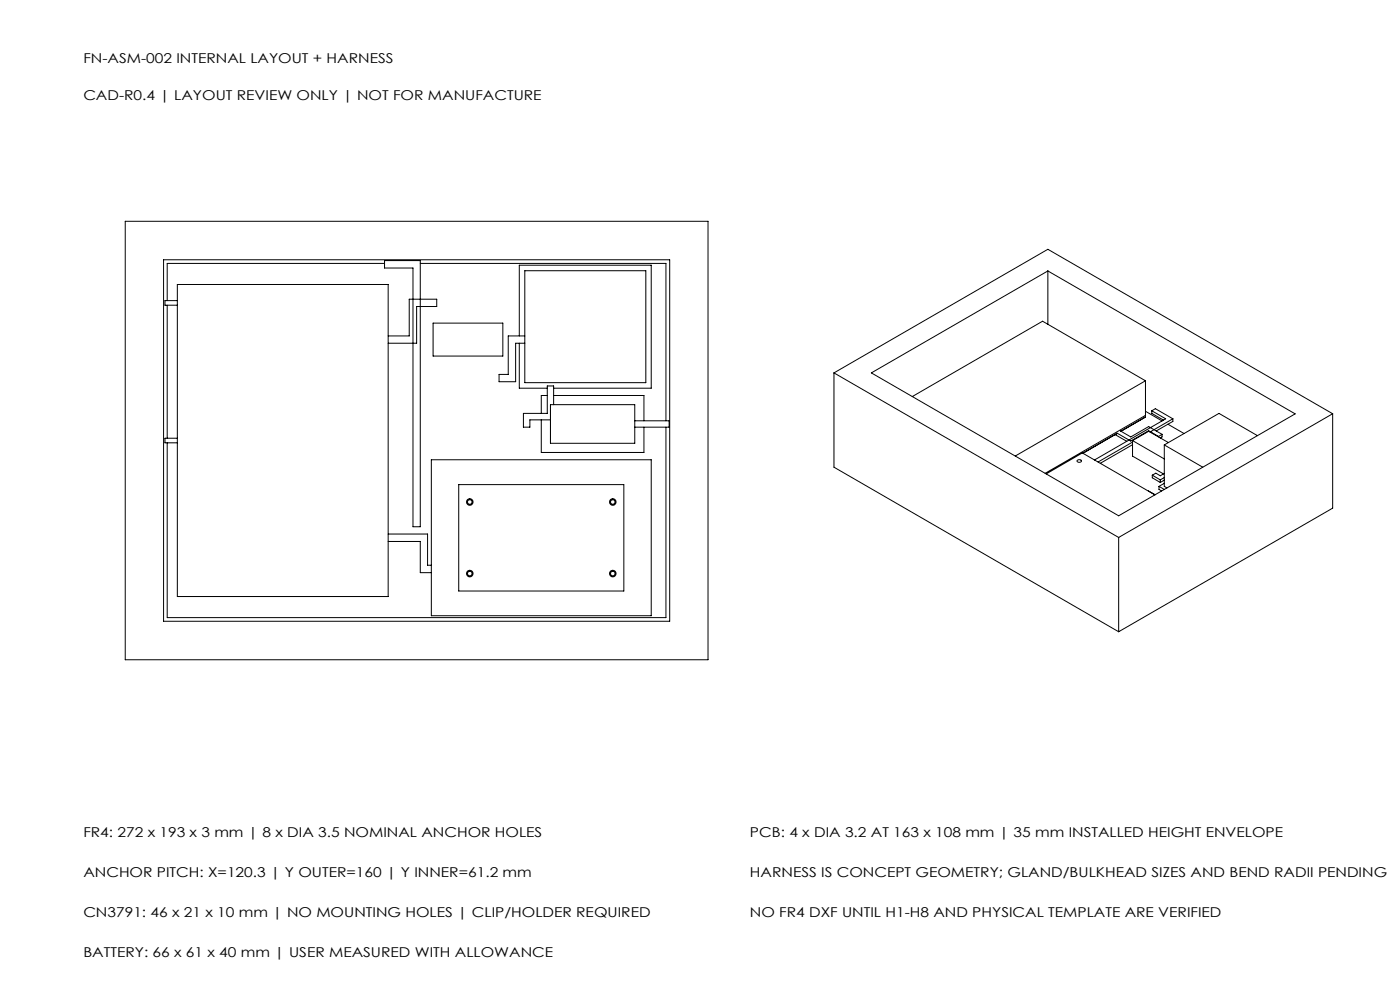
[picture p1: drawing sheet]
<svg xmlns="http://www.w3.org/2000/svg" width="420mm" height="297mm" viewBox="0 0 420 297" stroke-linecap="round" stroke-linejoin="round" font-family="sans-serif">
<g fill="none" stroke="#000" stroke-width=".3">
<path d="M37.6 66.3h174.8v131.4h-174.8zM49.1 77.9h151.8v108.3h-151.8zM115.4 78.1h10.7v79.8h-2.2v-77.6h-8.5zM115.4 78.9h-65.2v11.2M126.1 78.9h73.7v47.2M50.2 91.5v39.8M53.2 90.1h-3.7v1.4h3.7M53.2 85.3h63.3v93.5h-63.3zM129.9 96.8h20.9v9.9h-20.9zM157.4 81.1h36.3v33.6h-36.3zM314.4 81.2v16M116.5 100.7h6.3v-11h8.2v2.2h-6v11h-8.5"/>
<path d="M155.8 100.7v-21.2h39.6v36.8h-29.3M155.8 102.9v13.4h8.4M157.4 100.7h-4.9v11.5h-2.8v2.2h5v-11.5h2.7M164.2 118.5h-1.8v5.4M166.1 118.5h27.1v7.6M250.2 111.8l64.2-37.1 85.4 49.3M250.2 111.8l85.4 49.3M250.2 111.8v28.2l85.4 49.3M261.4 111.8l53-30.6 74.1 42.8-52.9 30.6zM343.6 114.1l-30.8-17.8-39.1 22.5M343.6 114.1l-39 22.6M343.6 114.1v10.9l-7.3 4.3"/>
<path d="M53.2 131.3h-3.7v1.4h3.7M129.4 137.8h66v46.7h-66zM162.4 125.8v9.8h30.8v-7.6M165.1 121.3h25.3v11.6h-25.3zM166.1 121.3v-5.6h-1.9v8.2h-7.2v4.1h2v-2.2h6.1M190.4 126.1h10.3v1.9h-10.3M199.8 128v57.1h-149.6v-52.4M323.1 138a.71 .71 0 0 1 .8-.3 .71 .71 0 0 1 .5 .6 .7 .7 0 0 1-.7 .3 .7 .7 0 0 1-.6-.6zM334.5 130.2h.1M334.5 130.2l3.5 2.1M335.1 129.8l4.1 2.4 5.4-3.1 3 1.7M335.1 129.9l-10.3 6"/>
<path d="M336.1 129.1l3.1 1.8 5.4-3.1 4 2.4M339.8 132.5l-10.4 6M339.8 133.3l-9.7 5.5M339.8 132v4.7l9.2 5.3M339.8 132l9.5 5.5M339.8 132l4.8-2.7 5.9 3.3M343.6 124.5l-30.1 17.3M343.6 123.3l5 2.8M345.5 123.1l4.2 2.4-21.4 12.4M345.5 123.1l1.1-.6 5.3 3M345.5 123.1v.8l3.5 2M347.6 130.8v.1"/>
<path d="M348.6 130.2l-1 .6M348.6 130.2v.7l-.5 .4M349.3 133.3l11.5 6.7M349.3 133.3v12.5l.8 .4M350.4 127.1l4.8 2.8M351.9 125.5l-6.9 4M351.9 125.5v.8l-5 2.8M377.2 130.6l-11.5-6.7-16.4 9.4M399.8 124l-64.2 37.1M399.8 124v28.3l-64.2 37M137.6 145.2h49.5v31.9h-49.5zM313.9 142l10.8-6.3 21.8 12.6-2-1.1"/>
<path d="M345.7 142.4l2.4 1.4M345.7 142.4v.8l2.4 1.4M347.7 145.8l1.6 .9M347.7 145.8v.9l.8 .4M348.1 143.8v.8M349.3 141.9l-1.2 .7-1.4-.8-1 .6M349.3 143.1l-1.2 .7M349.3 143.9l-1.2 .7M349.3 144.8l-1.6 1M116.5 162.3h9.6v9.3h3.3M116.5 160.1h11.8v9.3h1.1M335.6 161.1v28.2"/>
<circle cx="140.9" cy="150.4" r=".98"/>
<circle cx="140.9" cy="150.4" r=".69"/>
<circle cx="183.8" cy="150.4" r=".98"/>
<circle cx="183.8" cy="150.4" r=".69"/>
<circle cx="140.9" cy="171.9" r=".98"/>
<circle cx="140.9" cy="171.9" r=".69"/>
<circle cx="183.8" cy="171.9" r=".98"/>
<circle cx="183.8" cy="171.9" r=".69"/>
</g>
<g font-size="4.1">
<text x="25" y="19">FN-ASM-002 INTERNAL LAYOUT + HARNESS</text>
<text x="25" y="30">CAD-R0.4 | LAYOUT REVIEW ONLY | NOT FOR MANUFACTURE</text>
<text x="25" y="251">FR4: 272 x 193 x 3 mm | 8 x DIA 3.5 NOMINAL ANCHOR HOLES</text>
<text x="225" y="250.9">PCB: 4 x DIA 3.2 AT 163 x 108 mm | 35 mm INSTALLED HEIGHT ENVELOPE</text>
<text x="25" y="262.9">ANCHOR PITCH: X=120.3 | Y OUTER=160 | Y INNER=61.2 mm</text>
<text x="225" y="262.9">HARNESS IS CONCEPT GEOMETRY; GLAND/BULKHEAD SIZES AND BEND RADII PENDING</text>
<text x="25" y="274.9">CN3791: 46 x 21 x 10 mm | NO MOUNTING HOLES | CLIP/HOLDER REQUIRED</text>
<text x="225" y="274.9">NO FR4 DXF UNTIL H1-H8 AND PHYSICAL TEMPLATE ARE VERIFIED</text>
<text x="25" y="286.9">BATTERY: 66 x 61 x 40 mm | USER MEASURED WITH ALLOWANCE</text>
</g>
</svg>
